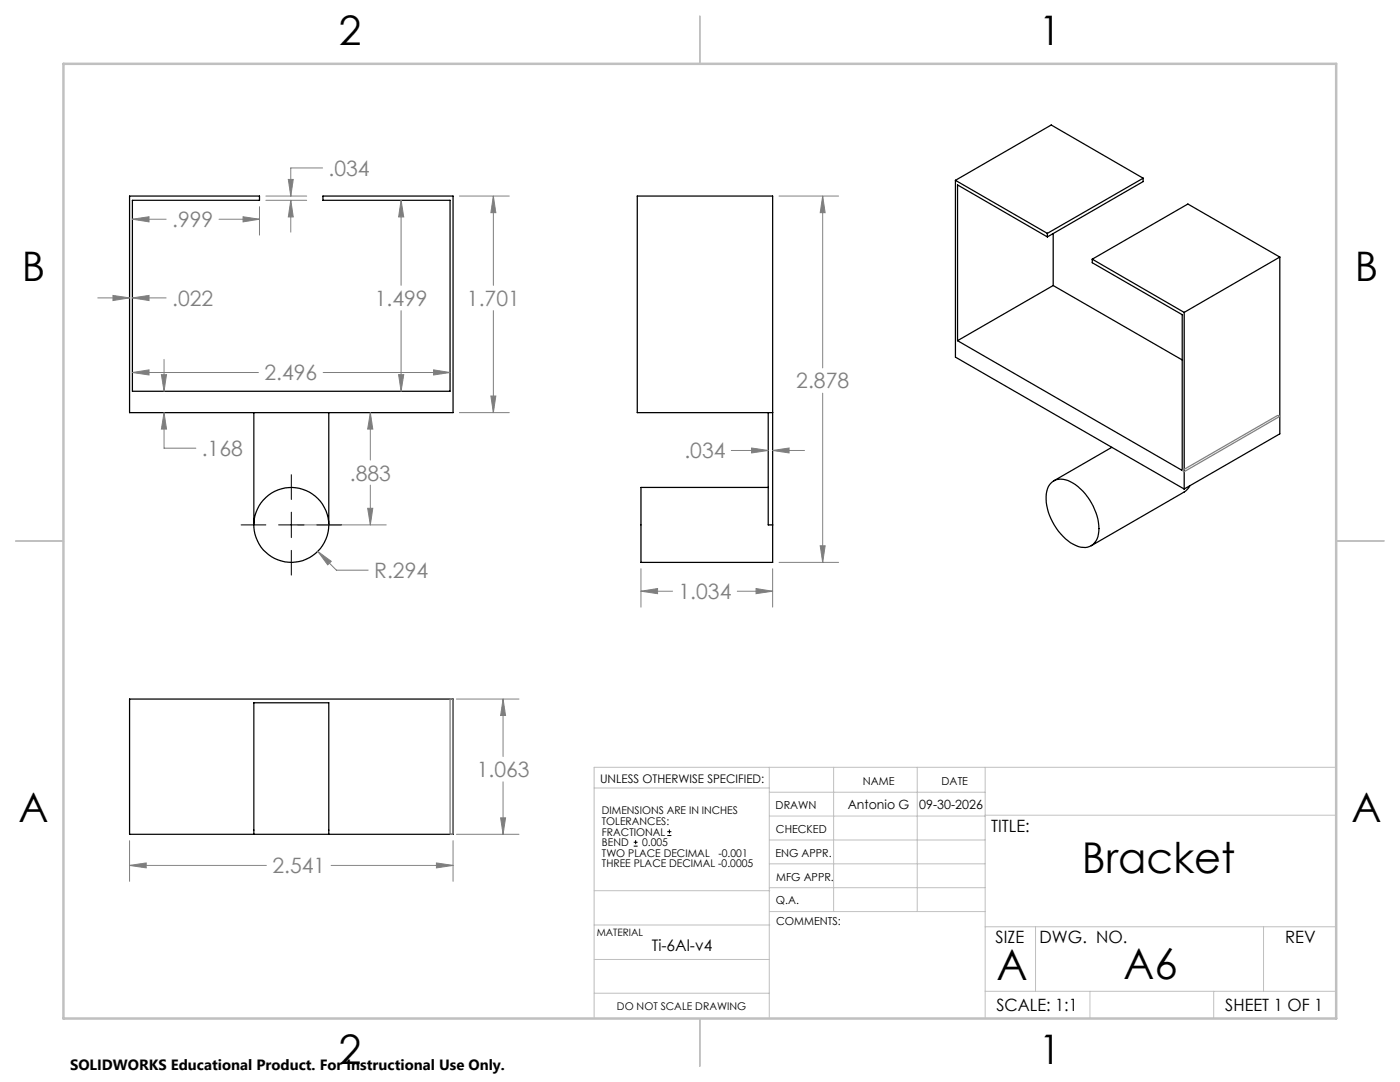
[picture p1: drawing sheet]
<svg xmlns="http://www.w3.org/2000/svg" width="279mm" height="216mm" viewBox="0 0 279 216" stroke-linecap="round" stroke-linejoin="round" font-family="sans-serif">
<g fill="none" stroke="#000" stroke-width=".25">
<path d="M25.9 39.1h25.9v.9h-25.4v38.1h63.4v-38.1h-25.3v-.9h25.9v43.2h-64.5zM190.7 36v35.3l45.6 26.3M190.7 36l18.3 10.6M228.1 35.6l-18.3-10.7-19.1 11.1M228.1 35.6l-19.1 11M228.1 35.6v.6l-19.1 11.1M209 46.6v.7M209 47.3l-17.9-10.4v31.1M210.2 57l-19.1 11M210.2 57l25.7 14.8M210.2 46.6v10.4M218 51.7l18.3 10.6"/>
<path d="M218 51.7v.7l17.9 10.4v31.1l-44.8-25.9M255.4 51.3l-19.1 11M255.4 51.3v35.3l-19.1 11M255.4 51.3l-18.3-10.6-19.1 11M236.3 62.3v35.3M50.7 82.3v22.4M65.6 82.3v22.4M153.3 97.3h-25.4v14.9h26.3v-7.5M153.3 82.3v22.4h.9M154.2 82.3h-27v-43.2h27v65.6M209.8 96.4a3.4 3.4 0 0 1 4.4 0 11.2 11.2 0 0 1 5 10.2 2.96 2.96 0 0 1-4.5 2.2 11.2 11.2 0 0 1-5.9-10.3l.4-1.4zM221.9 89.3l-11.6 6.7"/>
<path d="M237.5 96.9l-.5 .7-.7 .6-18.5 10.7M50.7 166.5v-26.3h14.9v26.3M50.7 166.5h14.9M50.7 166.5h-24.8v-27h64.5v27h-24.8"/>
<circle cx="58.1" cy="104.7" r="7.5"/>
</g>
<path d="M63.4 110l2.7 2-.7 .7zM63.4 110l3.7 3.8h6.4" fill="none" stroke="#808080" stroke-width=".2"/>
<path d="M235.9 93.9l19.1-11 .4 .2-19.1 11z" fill="none" stroke="#808080" stroke-width=".25"/>
<g fill="none" stroke="#c0c0c0" stroke-width=".2">
<path d="M118.6 157.2h34.9M153.5 153.1v50.1M153.5 158.1h43.1M166.4 153.1v28.8M183.1 153.1v28.8M196.6 153.1v50.1M266.7 153.1h-148.1v50.1M118.6 177.7h35M153.5 167.6h43.1M153.5 162.8h43.1M153.5 172.4h43.1M153.5 177.1h43.1"/>
<path d="M196.6 162.7h70.1M118.6 198.2h34.9M118.6 191.5h34.9M118.6 184.6h35M153.6 181.9h43M196.6 197.8h70.1M196.6 184.9h70.1M206.7 184.9v12.9M217.5 197.8v5.4M242.2 197.8v5.4M252.2 184.9v12.9"/>
</g>
<path d="M139.7 3.2v9.5M3.1 107.9h9.6M266.7 107.9h9.5M139.7 203.2v9.6" fill="none" stroke="#c0c0c0" stroke-width=".25"/>
<path d="M12.7 12.7h254v190.5h-254z" fill="none" stroke="#c0c0c0" stroke-width=".5"/>
<path d="M63.4 110l2.7 2-.7 .7z" fill="#808080"/>
<path d="M80 40l.6 3.3h-1zM80 40v16.9M80 62v16.1" fill="none" stroke="#808080" stroke-width=".2"/>
<path d="M80 40l.6 3.3h-1z" fill="#808080"/>
<path d="M79.6 74.8h1l-.6 3.3z" fill="none" stroke="#808080" stroke-width=".2"/>
<path d="M79.6 74.8h1l-.6 3.3z" fill="#808080"/>
<path d="M91.7 39.1h9.9M98.5 39.1l.5 3.3h-1zM98.5 39.1v17.8M98.5 62v20.3M91.7 82.3h9.9" fill="none" stroke="#808080" stroke-width=".2"/>
<path d="M98.5 39.1l.5 3.3h-1z" fill="#808080"/>
<path d="M98 79h1l-.5 3.3z" fill="none" stroke="#808080" stroke-width=".2"/>
<path d="M98 79h1l-.5 3.3z" fill="#808080"/>
<path d="M32.7 71.7v6.4M32.7 82.3l.5 3.3h-1zM32.7 82.3v7.1h6.4" fill="none" stroke="#808080" stroke-width=".2"/>
<path d="M32.7 82.3l.5 3.3h-1z" fill="#808080"/>
<path d="M32.2 74.8h1l-.5 3.3z" fill="none" stroke="#808080" stroke-width=".2"/>
<path d="M32.2 74.8h1l-.5 3.3z" fill="#808080"/>
<path d="M53.1 39.1h8.1M53.1 40h8.1M57.5 35.8h1l-.5 3.3zM58 40v6.3M64.4 33.5h-6.4v5.6" fill="none" stroke="#808080" stroke-width=".2"/>
<path d="M57.5 35.8h1l-.5 3.3z" fill="#808080"/>
<path d="M58 40l.5 3.3h-1z" fill="none" stroke="#808080" stroke-width=".2"/>
<path d="M58 40l.5 3.3h-1z" fill="#808080"/>
<path d="M19.5 59.4h6.4M22.5 58.9l3.4 .5-3.4 .6zM26.4 59.4h6.8" fill="none" stroke="#808080" stroke-width=".2"/>
<path d="M22.5 58.9l3.4 .5-3.4 .6z" fill="#808080"/>
<path d="M26.4 59.4l3.3-.5v1.1z" fill="none" stroke="#808080" stroke-width=".2"/>
<path d="M26.4 59.4l3.3-.5v1.1z" fill="#808080"/>
<path d="M73.9 82.3l.5 3.3h-1zM73.9 82.3v9.5M73.9 96.8v7.9M59.4 104.7h17.7" fill="none" stroke="#808080" stroke-width=".2"/>
<path d="M73.9 82.3l.5 3.3h-1z" fill="#808080"/>
<path d="M73.4 101.4h1l-.5 3.3z" fill="none" stroke="#808080" stroke-width=".2"/>
<path d="M73.4 101.4h1l-.5 3.3z" fill="#808080"/>
<path d="M26.4 43.7h6.8M43.7 43.7h8.1M48.5 43.3l3.3 .4-3.3 .6zM51.8 41.2v5.7" fill="none" stroke="#808080" stroke-width=".2"/>
<path d="M48.5 43.3l3.3 .4-3.3 .6z" fill="#808080"/>
<path d="M26.4 43.7l3.3-.4v1z" fill="none" stroke="#808080" stroke-width=".2"/>
<path d="M26.4 43.7l3.3-.4v1z" fill="#808080"/>
<path d="M26.4 74.3h25.2M64.5 74.3h25.3M86.5 73.8l3.3 .5-3.3 .5z" fill="none" stroke="#808080" stroke-width=".2"/>
<path d="M86.5 73.8l3.3 .5-3.3 .5z" fill="#808080"/>
<path d="M26.4 74.3l3.3-.5v1z" fill="none" stroke="#808080" stroke-width=".2"/>
<path d="M26.4 74.3l3.3-.5v1z" fill="#808080"/>
<path d="M155.5 39.1h11.9M164.2 39.1v34.3M164.2 78.5v33.7M155.5 112.2h11.9M163.7 108.9h1l-.5 3.3z" fill="none" stroke="#808080" stroke-width=".2"/>
<path d="M58.1 94.7v5M48.1 104.7h5M55.6 104.7h5.1M58.1 102.2v5.1M58.1 109.8v5M63.2 104.7h5" fill="none" stroke="#000" stroke-width=".2"/>
<path d="M163.7 108.9h1l-.5 3.3z" fill="#808080"/>
<path d="M164.2 39.1l.5 3.3h-1z" fill="none" stroke="#808080" stroke-width=".2"/>
<path d="M164.2 39.1l.5 3.3h-1z" fill="#808080"/>
<path d="M127.9 118l3.3-.6v1.1zM127.9 113.5v7.6M127.9 118h6.3M147.1 118h7.1M154.2 113.5v7.6" fill="none" stroke="#808080" stroke-width=".2"/>
<path d="M127.9 118l3.3-.6v1.1z" fill="#808080"/>
<path d="M150.9 117.4l3.3 .6-3.3 .5z" fill="none" stroke="#808080" stroke-width=".2"/>
<path d="M150.9 117.4l3.3 .6-3.3 .5z" fill="#808080"/>
<path d="M145.9 89.9h7.4M150 89.4l3.3 .5-3.3 .5zM154.2 89.9h6.3" fill="none" stroke="#808080" stroke-width=".2"/>
<path d="M150 89.4l3.3 .5-3.3 .5z" fill="#808080"/>
<path d="M154.2 89.9l3.3-.5v1z" fill="none" stroke="#808080" stroke-width=".2"/>
<path d="M154.2 89.9l3.3-.5v1z" fill="#808080"/>
<path d="M91.1 139.5h12.5M100.4 139.5v11.5M100.4 156v10.5M91.1 166.5h12.5M99.9 163.2h1l-.5 3.3z" fill="none" stroke="#808080" stroke-width=".2"/>
<path d="M99.9 163.2h1l-.5 3.3z" fill="#808080"/>
<path d="M100.4 139.5l.5 3.3h-1z" fill="none" stroke="#808080" stroke-width=".2"/>
<path d="M100.4 139.5l.5 3.3h-1z" fill="#808080"/>
<path d="M25.9 167.7v8.2M25.9 172.7h27.3M66.1 172.7h24.3M87.1 172.2l3.3 .5-3.3 .5zM90.4 167.7v8.2" fill="none" stroke="#808080" stroke-width=".2"/>
<path d="M87.1 172.2l3.3 .5-3.3 .5z" fill="#808080"/>
<path d="M25.9 172.7l3.3-.5v1z" fill="none" stroke="#808080" stroke-width=".2"/>
<path d="M25.9 172.7l3.3-.5v1z" fill="#808080"/>
<path d="M126.5 168.8h.7M126.5 168.1h.7M126.9 167.6v.9M133.2 166.7h.8M133.2 165.9h.8M133.6 165.5v.8" fill="none" stroke="#000" stroke-width=".2"/>
<path d="M89.8 139.5h.6v27h-.6z" fill="none" stroke="#808080" stroke-width=".25"/>
<g font-size="8.5">
<text x="215.9" y="174.2">Bracket</text>
<text x="198.9" y="195.5">A</text>
<text x="224.2" y="195.4">A6</text>
</g>
<g font-size="8.1">
<text x="67.6" y="8.9">2</text>
<text x="207.3" y="8.9">1</text>
<text x="4.4" y="56.2">B</text>
<text x="270.4" y="56.2">B</text>
<text x="3.7" y="164.1">A</text>
<text x="269.7" y="164.1">A</text>
<text x="67.6" y="212.4">2</text>
<text x="207.3" y="212.4">1</text>
</g>
<g font-size="4.2" fill="#808080">
<text x="65.6" y="35.1">.034</text>
<text x="34.4" y="45.3">.999</text>
<text x="34.4" y="61">.022</text>
<text x="74.8" y="61">1.499</text>
<text x="93.2" y="61">1.701</text>
<text x="52.8" y="75.9">2.496</text>
<text x="158.9" y="77.5">2.878</text>
<text x="40.3" y="91">.168</text>
<text x="69.8" y="95.9">.883</text>
<text x="136.6" y="91.5">.034</text>
<text x="74.7" y="115.3">R.294</text>
<text x="135.4" y="119.5">1.034</text>
<text x="95.1" y="155.1">1.063</text>
<text x="54.4" y="174.3">2.541</text>
</g>
<g font-size="3.4">
<text x="197.8" y="166">TITLE:</text>
<text x="198.7" y="188.1">SIZE</text>
<text x="207.5" y="188.1">DWG. NO.</text>
<text x="256.5" y="188.2">REV</text>
<text x="198.8" y="201.7">SCALE: 1:1</text>
<text x="244.5" y="201.7">SHEET 1 OF 1</text>
</g>
<text font-size="3.2" x="130.1" y="189.8">Ti-6Al-v4</text>
<text font-size="3" x="14" y="213.5">SOLIDWORKS Educational Product. For Instructional Use Only.</text>
<g font-size="2.5">
<text x="169.2" y="161.4">Antonio G</text>
<text x="183.5" y="161.4">09-30-2026</text>
</g>
<text font-size="2.4" x="119.8" y="156.2">UNLESS OTHERWISE SPECIFIED:</text>
<g font-size="2.2">
<text x="154.8" y="161.4">DRAWN</text>
<text x="172.2" y="156.7">NAME</text>
<text x="187.9" y="156.7">DATE</text>
<text x="154.9" y="166.3">CHECKED</text>
<text x="154.8" y="170.9">ENG APPR.</text>
<text x="154.9" y="175.7">MFG APPR.</text>
<text x="154.9" y="180.4">Q.A.</text>
<text x="154.9" y="184.6">COMMENTS:</text>
</g>
<g font-size="2.1">
<text x="120.1" y="162.5">DIMENSIONS ARE IN INCHES</text>
<text x="120.1" y="164.6">TOLERANCES:</text>
<text x="120.1" y="166.7">FRACTIONAL</text>
<text x="120.1" y="168.8">BEND</text>
<text x="120.1" y="170.9">TWO PLACE DECIMAL</text>
<text x="120.1" y="173.1">THREE PLACE DECIMAL -0.0005</text>
<text x="128.1" y="168.8">0.005</text>
<text x="143.4" y="170.9">-0.001</text>
<text x="123.1" y="201.6">DO NOT SCALE DRAWING</text>
</g>
<text font-size="2" x="119.1" y="186.7">MATERIAL</text>
</svg>
